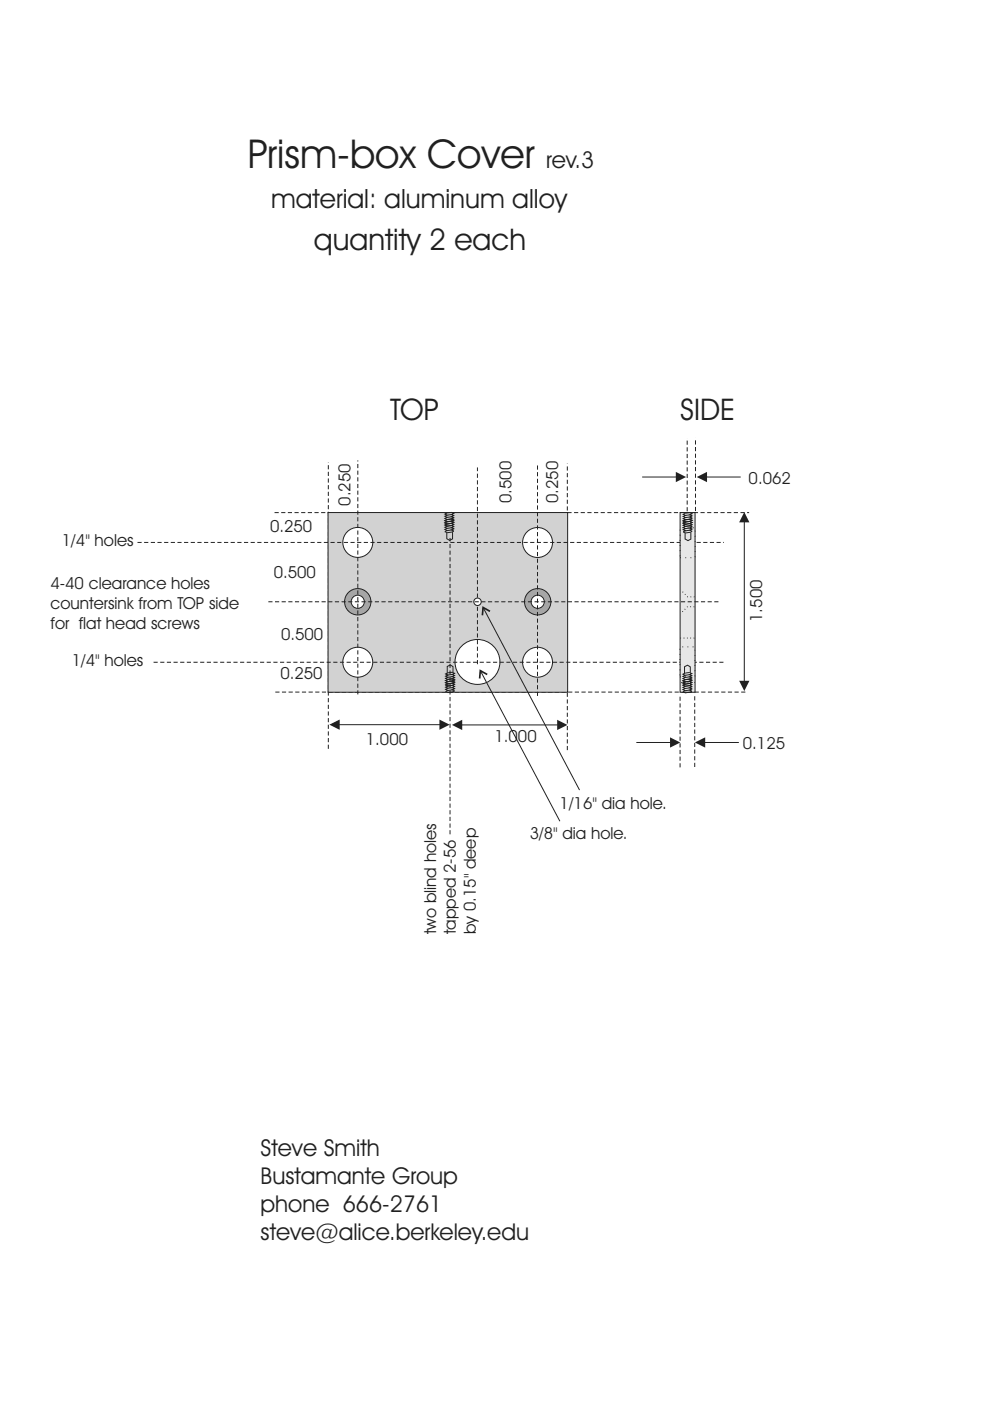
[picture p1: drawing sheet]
<svg xmlns="http://www.w3.org/2000/svg" width="210mm" height="297mm" viewBox="0 0 210 297" stroke-linecap="round" stroke-linejoin="round" font-family="sans-serif">
<path d="M58.2 108.7h100.6M58.4 146.7h99.7M69.6 158.8v-60.8M120.3 159v-60.7" fill="none" stroke="#231f20" stroke-width=".21" stroke-dasharray=".9 .5" stroke-linecap="butt"/>
<path d="M69.6 108.7h50.8v38.1h-50.8z" fill-rule="evenodd" fill="#d1d2d4"/>
<path d="M69.6 108.7h50.8v38.1h-50.8zM71.9 153.6h21.4" fill="none" stroke="#231f20" stroke-width=".21"/>
<g fill="#231f20">
<path d="M69.8 153.6l2.2-1v2.1z"/>
<path d="M93.2 152.6l2.1 1-2.1 1.1z"/>
</g>
<path d="M97.9 153.7h20.3" fill="none" stroke="#231f20" stroke-width=".21"/>
<g fill="#231f20">
<path d="M95.8 153.7l2.2-1.1v2.2z"/>
<path d="M118.1 152.6l2.2 1.1-2.2 1.1z"/>
</g>
<path d="M157.8 110.6v33.9" fill="none" stroke="#231f20" stroke-width=".21"/>
<g fill="#231f20">
<path d="M156.7 144.3h2.2l-1.1 2.2z"/>
<path d="M157.8 108.6l1.1 2.1h-2.2z"/>
</g>
<circle cx="101.2" cy="140.3" r="4.8" fill="#fff"/>
<circle cx="101.2" cy="140.3" r="4.8" fill="none" stroke="#231f20" stroke-width=".21"/>
<path d="M101.2 140.8v-41.7M95.4 176.9v-62.8M144.2 162.7v-15.5M147.3 162.6v-15.5" fill="none" stroke="#231f20" stroke-width=".21" stroke-dasharray=".9 .5" stroke-linecap="butt"/>
<circle cx="114" cy="115" r="3.2" fill="#fff"/>
<circle cx="114" cy="115" r="3.2" fill="none" stroke="#231f20" stroke-width=".21"/>
<circle cx="75.9" cy="115" r="3.2" fill="#fff"/>
<circle cx="75.9" cy="115" r="3.2" fill="none" stroke="#231f20" stroke-width=".21"/>
<circle cx="75.9" cy="140.4" r="3.2" fill="#fff"/>
<circle cx="75.9" cy="140.4" r="3.2" fill="none" stroke="#231f20" stroke-width=".21"/>
<circle cx="114" cy="140.4" r="3.2" fill="#fff"/>
<g fill="none" stroke="#231f20" stroke-width=".21">
<path d="M134.9 157.4h7.3"/>
<circle cx="114" cy="140.4" r="3.2"/>
</g>
<path d="M142.1 156.3l2.1 1.1-2.1 1.1z" fill="#231f20"/>
<path d="M136.2 101.1h7.2" fill="none" stroke="#231f20" stroke-width=".21"/>
<path d="M143.3 100l2.2 1.1-2.2 1.1z" fill="#231f20"/>
<path d="M149.4 157.4h7.3" fill="none" stroke="#231f20" stroke-width=".21"/>
<path d="M147.3 157.4l2.2-1.1v2.2z" fill="#231f20"/>
<path d="M149.8 101.1h7.2" fill="none" stroke="#231f20" stroke-width=".21"/>
<path d="M147.7 101.1l2.2-1.1v2.2z" fill="#231f20"/>
<g fill="none" stroke="#231f20" stroke-width=".21">
<path d="M95.7 108.6l.5 .3-.5 .2 .5 .2-.5 .3 .5 .2-.5 .2 .5 .3-.5 .2 .5 .2-.5 .3 .5 .2M95.7 108.6l-1.4 .4 .5 .2-.5 .3 .5 .2-.5 .2 .5 .3-.5 .2 .5 .2-.5 .3 .5 .2-.5 .2 .5 .2 1-.1 .4-.2M95.7 111l-.9 .1M95.7 110.5l-.9 .1M95.7 109.6l-.9 .1M95.7 109.1l-.9 .1M95.7 112.4l-.9 .1M95.7 111.9l-.9 .1M95.8 110l-1 .1M95.8 111.4l-1 .2M96 112.8v1.5l-.7 .3-.6-.4v-1.2M96.2 112.6l-.4 .2-1 .1-.5-.2 .5-.2-.5-.2 .5-.3-.5-.2 .5-.2-.5-.3 .5-.2-.5-.2 .5-.3-.5-.2 .5-.2 .9-.2 .5 .3-.5 .2 .5 .2-.5 .3 .5 .2-.5 .2 .5 .3-.5 .2 .5 .2-.5 .3 .5 .2"/>
<path d="M95 144.1l-.5 .2 .5 .2-.5 .3 .5 .2-.5 .2 .5 .3-.5 .2 .5 .2-.5 .2 .5 .3-.5 .2 .5 .2 1-.1 .4-.2M95.9 143.9l.5 .3-.5 .2 .5 .2-.5 .3 .5 .2-.5 .2 .5 .3-.5 .2 .5 .2-.5 .3 .5 .2M95.9 144.8l-.9 .2M95.9 144.4l-.9 .1M95.9 143.5l-.9 .1M95.9 143l-.9 .1M95.9 146.3l-.9 .1M95.9 145.8l-.9 .1M95.9 143.9l-.9 .2M95.9 143.9l-.9 .1M95.9 145.3l-.9 .1M96 142.6v-1.3l-.5-.3-.7 .3v1.4"/>
<path d="M96.4 145.1l-.4 .2-1 .1-.5-.2 .5-.2-.5-.3 .5-.2-.5-.2 .5-.2-.5-.3 .5-.2-.5-.2 .5-.3-.5-.2 .5-.3 .9-.1 .5 .3-.5 .2 .5 .2-.5 .3 .5 .2-.5 .2 .5 .3-.5 .2 .5 .2-.5 .2 .5 .3"/>
</g>
<circle cx="75.9" cy="127.6" r="2.79" fill="#a8a9ad"/>
<circle cx="75.9" cy="127.6" r="2.79" fill="none" stroke="#231f20" stroke-width=".21"/>
<circle cx="114" cy="127.6" r="2.79" fill="#a8a9ad"/>
<g fill="none" stroke="#231f20" stroke-width=".21">
<path d="M102.6 129l20.3 38.5M102 142.4l16.7 31.7"/>
<circle cx="114" cy="127.6" r="2.79"/>
</g>
<path d="M103.9 129.6l-1.5-.8-.1 1.7M103.3 143l-1.5-.8-.1 1.7" fill="none" stroke="#231f20" stroke-width=".36"/>
<path d="M29.2 115h124.3M145.7 108.4v-15.5M147.5 108.4v-15.6M32.6 140.4h120.9" fill="none" stroke="#231f20" stroke-width=".21" stroke-dasharray=".9 .5" stroke-linecap="butt"/>
<path d="M144.2 108.7h3.2v38.1h-3.2z" fill-rule="evenodd" fill="#e6e7e9"/>
<g fill="none" stroke="#231f20" stroke-width=".21">
<path d="M144.2 108.7h3.2v38.1h-3.2zM145.3 110.2l-.5 .2 .5 .3-.5 .2 .5 .2-.5 .3 .5 .2-.5 .2 .5 .3-.5 .2 .5 .2-.5 .3M145.3 110.2l.9-.1 .5 .2-.5 .3 .5 .2-.5 .2 .5 .2-.5 .3 .5 .2-.5 .2 .5 .3-.5 .2 .5 .2M146.2 108.7l.5 .2-.5 .2 .5 .3-.5 .2 .5 .2-.5 .3 .5 .2-.5 .2 .5 .3-.5 .2 .5 .2M146.3 108.7l-1.5 .3 .5 .3-.5 .2 .5 .2-.5 .3 .5 .2-.5 .2 .5 .3-.5 .2 .5 .2-.5 .3M146.3 111l-1 .2M146.3 110.5l-1 .2M146.3 109.6l-1 .1M146.3 109.1l-1 .2M146.3 112.4l-1 .2M146.3 111.9l-1 .2M146.3 110.1l-1 .1"/>
<path d="M146.3 111.5l-1 .1M146.5 112.9v1.4l-.6 .3-.6-.3v-1.3M146.8 111.2l-.4 .3-1.1 .1-.5-.2M146.8 112.6l-.4 .3-1.1 .1-.5-.2M145.3 144.1l-.5 .2 .5 .3-.5 .2 .5 .2-.5 .3 .5 .2-.5 .2 .5 .3-.5 .2 .5 .2-.5 .3M145.3 144.1l.9-.1 .5 .2-.5 .2 .5 .3-.5 .2 .5 .2-.5 .3 .5 .2-.5 .2 .5 .3-.5 .2 .5 .2M146.2 144.9l-.9 .1M146.2 144.4l-.9 .2M146.2 143.5l-.9 .1M146.2 143l-.9 .2M146.2 146.3l-.9 .1M146.2 145.8l-.9 .2"/>
<path d="M146.2 144l-.9 .1M146.2 145.4l-.9 .1M146.4 142.6v-1.2l-.6-.4-.7 .4v1.4M146.7 145.1l-.5-.2 .5-.2-.5-.3 .5-.2-.5-.2 .5-.3-.5-.2 .5-.2-.5-.3 .5-.2-.5-.2-.9 .1-.5 .2 .5 .3-.5 .2 .5 .2-.5 .3 .5 .2-.5 .2 .5 .3-.5 .2 .5 .2-.5 .3M146.7 145.1l-.4 .2-1 .2-.5-.2M146.7 146.5l-.4 .3-1 .1-.5-.2"/>
</g>
<path d="M144.2 135.3h3.1M147.2 128.6h-1.4l-1.5 1.5M147.3 126.5h-1.5l-1.5-1.4M144.4 144.7h2.9" fill="none" stroke="#231f20" stroke-width=".21" stroke-dasharray=".2 .5" stroke-linecap="butt"/>
<path d="M144.2 111.9h3.2v6.3h-3.2zM144.2 137.2h3.1v6.3h-3.1z" fill="none" stroke="#231f20" stroke-width=".21" stroke-dasharray=".2 .9" stroke-linecap="butt"/>
<circle cx="101.2" cy="127.6" r=".79" fill="#fff"/>
<circle cx="101.2" cy="127.6" r=".79" fill="none" stroke="#231f20" stroke-width=".21"/>
<circle cx="114" cy="127.6" r="1.4" fill="#fff"/>
<circle cx="114" cy="127.6" r="1.4" fill="none" stroke="#231f20" stroke-width=".21"/>
<circle cx="75.9" cy="127.6" r="1.4" fill="#fff"/>
<circle cx="75.9" cy="127.6" r="1.4" fill="none" stroke="#231f20" stroke-width=".21"/>
<path d="M56.9 127.6h95.8M75.9 147.2v-49.6M114 147.6v-49.4" fill="none" stroke="#231f20" stroke-width=".21" stroke-dasharray=".9 .5" stroke-linecap="butt"/>
<text font-size="8.5" fill="#231f20" x="52.6" y="35.6">Prism-box Cover</text>
<g font-size="6.3" fill="#231f20">
<text x="66.6" y="53">quantity 2 each</text>
<text x="82.7" y="89.1">TOP</text>
<text x="144.2" y="89.1">SIDE</text>
</g>
<text font-size="5.6" fill="#231f20" x="57.5" y="44.2">material: aluminum alloy</text>
<g font-size="4.9" fill="#231f20">
<text x="115.8" y="35.6">rev.3</text>
<text x="55.3" y="245.2">Steve Smith</text>
<text x="55.3" y="251.1">Bustamante Group</text>
<text x="55.3" y="257">phone 666-2761</text>
<text x="55.3" y="262.9">steve@alice.berkeley.edu</text>
</g>
<g font-size="3.5" fill="#231f20">
<text x="74.3" y="107.2" transform="rotate(-90 74.3 107.2)">0.250</text>
<text x="108.5" y="106.7" transform="rotate(-90 108.5 106.7)">0.500</text>
<text x="118.3" y="106.7" transform="rotate(-90 118.3 106.7)">0.250</text>
<text x="158.7" y="102.5">0.062</text>
<text x="57.3" y="112.8">0.250</text>
<text x="13.1" y="115.8">1/4&quot; holes</text>
<text x="10.7" y="124.8">4-40 clearance holes</text>
<text x="58" y="122.5">0.500</text>
<text x="10.7" y="129">countersink from TOP side</text>
<text x="161.6" y="131.9" transform="rotate(-90 161.6 131.9)">1.500</text>
<text x="10.7" y="133.3">for flat head screws</text>
<text x="59.6" y="135.7">0.500</text>
<text x="15.2" y="141.3">1/4&quot; holes</text>
<text x="59.4" y="144.1">0.250</text>
<text x="77.6" y="157.9">1.000</text>
<text x="104.8" y="157.2">1.000</text>
<text x="157.5" y="158.8">0.125</text>
<text x="118.7" y="171.5">1/16&quot; dia hole.</text>
<text x="112.3" y="177.9">3/8&quot; dia hole.</text>
<text x="92.4" y="198.1" transform="rotate(-90 92.4 198.1)">two blind holes</text>
<text x="96.7" y="198.1" transform="rotate(-90 96.7 198.1)">tapped 2-56</text>
<text x="100.9" y="198.1" transform="rotate(-90 100.9 198.1)">by 0.15&quot; deep</text>
</g>
</svg>
